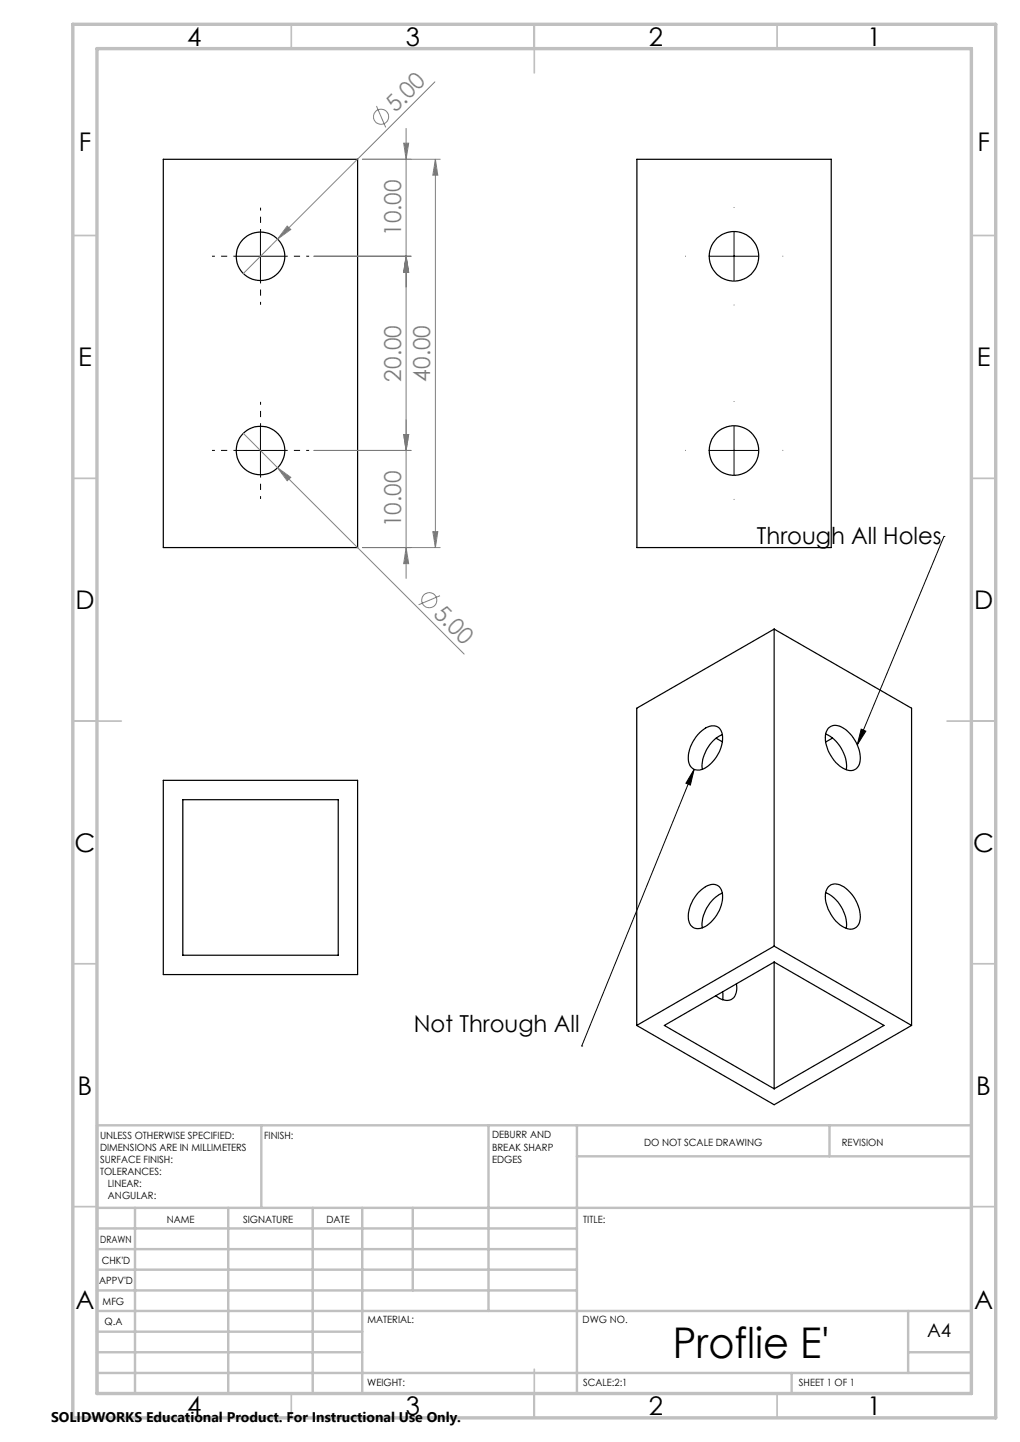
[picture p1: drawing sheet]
<svg xmlns="http://www.w3.org/2000/svg" width="210mm" height="297mm" viewBox="0 0 210 297" stroke-linecap="round" stroke-linejoin="round" font-family="sans-serif">
<g fill="none" stroke="#000" stroke-width=".25">
<path d="M33.6 32.8h40v80h-40zM131.1 32.8h40v80h-40zM159.4 129.6l-28.3 16.3v65.3M159.4 129.6v65.3M159.4 129.6l28.3 16.3v65.3M144 150.9a3.6 3.6 0 0 1 3.5-1.3 2.98 2.98 0 0 1 1.1 3.7 7.2 7.2 0 0 1-4.6 5.3 2.18 2.18 0 0 1-2.3-2.7 8.1 8.1 0 0 1 2.3-5zM147.4 152l1.3 .8M148.7 151.3a7.3 7.3 0 0 0-4.1 7.1M170 151.2a7.5 7.5 0 0 1 4.2 7.3M170.5 150a2.31 2.31 0 0 1 3.2 0 7.3 7.3 0 0 1 3.2 7.4 2.05 2.05 0 0 1-3.2 .9 7.7 7.7 0 0 1-3.7-7.2zM171.4 152l-1.4 .8M33.6 160.7h40v40h-40z"/>
<path d="M37.6 164.7h32v32h-32zM144 183.6a3.6 3.6 0 0 1 3.5-1.3 2.98 2.98 0 0 1 1.1 3.6 7.4 7.4 0 0 1-4.2 5.3 2.15 2.15 0 0 1-2.7-2.7 8.1 8.1 0 0 1 2.3-4.9zM148.7 184a7.3 7.3 0 0 0-4.1 7.1M159.4 194.9l-28.3 16.3M159.4 198.2v26.1M159.4 198.2l-22.6 13 22.6 13.1M159.4 198.2l22.6 13-22.6 13.1M159.4 194.9l28.3 16.3M170 183.9a7.5 7.5 0 0 1 4.2 7.3M170.5 182.7a2.34 2.34 0 0 1 3.2 0 7.4 7.4 0 0 1 3.2 7.4 2.05 2.05 0 0 1-3.2 .9 7.7 7.7 0 0 1-3.7-7.3zM131.1 211.2l28.3 16.3 28.3-16.3M148.8 204.3v1.6"/>
<path d="M151.6 202.6a2.76 2.76 0 0 1-1.4 3.4 3.4 3.4 0 0 1-2.8-.9"/>
<circle cx="53.6" cy="52.8" r="5"/>
<circle cx="151.1" cy="52.8" r="5.1"/>
<circle cx="53.6" cy="92.8" r="5"/>
<circle cx="151.1" cy="92.8" r="5.1"/>
</g>
<g fill="none" stroke="#808080" stroke-width=".21">
<path d="M89.5 16.9l-32.4 32.3M77.5 21.8l1.9 4.4M83.1 29.5h1l-.5 3.3zM83.6 26.5v92.6M89.6 32.8v80M89.6 32.8l.5 3.3h-1zM90.6 32.8h-16M57.1 49.2l-7 7.1M59.1 46.6l.8 .7-2.8 1.9zM64.6 52.8h20M83.6 52.8l.5 3.3h-1zM50.1 89.2l7 7.1"/>
<path d="M57.1 96.3l2.8 2-.8 .7zM57.1 96.3l38.5 38.4M83.1 89.5h1l-.5 3.3zM84.6 92.8h-20M74.6 112.8h16M83.6 112.8l.5 3.3h-1zM89.1 109.5h1l-.5 3.3zM90.6 122.7l-4.4 1.9"/>
<circle cx="78.5" cy="24" r="1.56"/>
<circle cx="88.4" cy="123.6" r="1.57"/>
</g>
<g fill="none" stroke="#000" stroke-width=".21">
<path d="M48.6 52.8h10M53.6 47.8v10M146.1 52.8h10M151.1 47.8v10M48.6 92.8h10M53.6 87.8v10M146.1 92.8h10M151.1 87.8v10M194.3 110.5h.1M194.3 110.5l-17.8 42.9M142.9 158.5l-.8 3.2-.9-.4zM142.9 158.5l-23.1 56.9"/>
<path d="M177.3 150.2l1 .4-1.8 2.8zM119.8 215.4h.1"/>
</g>
<path d="M48.6 52.8h-5M53.6 47.8v-5M53.6 57.8v5M58.6 52.8h5M48.6 92.8h-5M53.6 87.8v-5M53.6 97.8v5M58.6 92.8h5" fill="none" stroke="#000" stroke-width=".21" stroke-dasharray="15.2 1.3 1.3 1.3" stroke-dashoffset="14.6" stroke-linecap="butt"/>
<path d="M141.1 52.8h-.1M151.1 42.8v-.1M161.1 52.8h.1M151.1 62.8v.1M141.1 92.8h-.1M151.1 82.8v-.1M161.1 92.8h.1M151.1 102.8v.1" fill="none" stroke="#000" stroke-width=".21" stroke-dasharray="15.2 1.3 1.3 1.3" stroke-linecap="butt"/>
<g fill="none" stroke="#c0c0c0" stroke-width=".35">
<path d="M60 5v5M110 5v10M160 5v5M15 48.5h5M200 48.5h5M15 98.5h5M200 98.5h5M15 148.5h10M195 148.5h10M15 198.5h5M200 198.5h5M15 248.5h5"/>
<path d="M200 248.5h5M60 287v5M110 282v10M160 287v5"/>
</g>
<g fill="none" stroke="#c0c0c0" stroke-width=".5">
<path d="M53.8 231.8v17M100.6 231.8v38.2M118.8 231.8v55.2M118.8 238.2h81.2M170.8 231.8v6.4M200 231.8h-180v55.2M20 248.8h180M20 257.3h98.8M20 253h98.8M27.8 248.8v38.2M47 248.8v38.2M64.4 248.8v38.2"/>
<path d="M74.6 248.8v38.2M85 248.8v17M20 265.8h98.8M20 261.5h98.8M20 278.5h54.6M20 274.3h54.6M20 270h180M187 278.5h13M187 270v12.8M20 282.8h180M163 282.8v4.2"/>
</g>
<path d="M15 5h190v287h-190zM20 10h180v277h-180z" fill="none" stroke="#c0c0c0" stroke-width=".7"/>
<path d="M177.3 150.2l1 .4-1.8 2.8zM142.9 158.5l-.8 3.2-.9-.4z" fill="#000"/>
<g fill="#808080">
<path d="M59.1 46.6l.8 .7-2.8 1.9z"/>
<path d="M57.1 96.3l2.8 2-.8 .7z"/>
<path d="M83.6 52.8l.5 3.3h-1zM83.1 29.5h1l-.5 3.3zM83.1 89.5h1l-.5 3.3zM83.6 52.8l.5 3.3h-1z"/>
<path d="M89.6 32.8l.5 3.3h-1zM89.1 109.5h1l-.5 3.3zM83.1 89.5h1l-.5 3.3zM83.6 112.8l.5 3.3h-1z"/>
</g>
<text font-size="8.7" x="138.5" y="279.6">Proflie E'</text>
<g font-size="5.3">
<text x="38.5" y="9.5">4</text>
<text x="83.5" y="9.5">3</text>
<text x="133.6" y="9.5">2</text>
<text x="178.6" y="9.5">1</text>
<text x="16.2" y="31.2">F</text>
<text x="201.2" y="31.2">F</text>
<text x="16.1" y="75.4">E</text>
<text x="201.1" y="75.4">E</text>
<text x="15.5" y="125.4">D</text>
<text x="200.5" y="125.4">D</text>
<text x="15.4" y="175.5">C</text>
<text x="200.4" y="175.5">C</text>
<text x="16" y="225.5">B</text>
<text x="201" y="225.5">B</text>
<text x="15.5" y="269.7">A</text>
<text x="200.5" y="269.7">A</text>
<text x="38.5" y="291.4">4</text>
<text x="83.5" y="291.4">3</text>
<text x="133.6" y="291.4">2</text>
<text x="178.6" y="291.4">1</text>
</g>
<g font-size="4.8" fill="#808080">
<text x="81.4" y="23.4" transform="rotate(-45 81.4 23.4)">5.00</text>
<text x="82.6" y="48.6" transform="rotate(-90 82.6 48.6)">10.00</text>
<text x="82.6" y="78.6" transform="rotate(-90 82.6 78.6)">20.00</text>
<text x="88.6" y="78.6" transform="rotate(-90 88.6 78.6)">40.00</text>
<text x="82.6" y="108.6" transform="rotate(-90 82.6 108.6)">10.00</text>
<text x="89.1" y="126.6" transform="rotate(45 89.1 126.6)">5.00</text>
</g>
<g font-size="4.8">
<text x="155.8" y="112.1">Through All Holes</text>
<text x="85.2" y="212.5">Not Through All</text>
</g>
<text font-size="3.9" x="190.9" y="275.5">A4</text>
<text font-size="2.9" x="10.5" y="292.9">SOLIDWORKS Educational Product. For Instructional Use Only.</text>
<g font-size="2.1">
<text x="20.6" y="234.6">UNLESS OTHERWISE SPECIFIED:</text>
<text x="20.6" y="237.1">DIMENSIONS ARE IN MILLIMETERS</text>
<text x="20.6" y="239.5">SURFACE FINISH:</text>
<text x="54.4" y="234.5">FINISH:</text>
<text x="101.3" y="234.5">DEBURR AND</text>
<text x="101.3" y="237">BREAK SHARP</text>
<text x="101.3" y="239.5">EDGES</text>
<text x="132.6" y="235.9">DO NOT SCALE DRAWING</text>
<text x="173.3" y="236.1">REVISION</text>
<text x="20.6" y="242">TOLERANCES:</text>
<text x="22.2" y="244.5">LINEAR:</text>
<text x="22.2" y="247">ANGULAR:</text>
<text x="34.3" y="252">NAME</text>
<text x="50" y="251.9">SIGNATURE</text>
<text x="67.2" y="251.9">DATE</text>
<text x="120.1" y="251.9">TITLE:</text>
<text x="20.6" y="256.1">DRAWN</text>
<text x="20.9" y="260.3">CHK'D</text>
<text x="20.4" y="264.4">APPV'D</text>
<text x="21.1" y="268.8">MFG</text>
<text x="21.5" y="273">Q.A</text>
<text x="75.6" y="272.5">MATERIAL:</text>
<text x="120" y="272.5">DWG NO.</text>
<text x="75.6" y="285.5">WEIGHT:</text>
<text x="120.1" y="285.6">SCALE:2:1</text>
<text x="164.5" y="285.6">SHEET 1 OF 1</text>
</g>
</svg>
